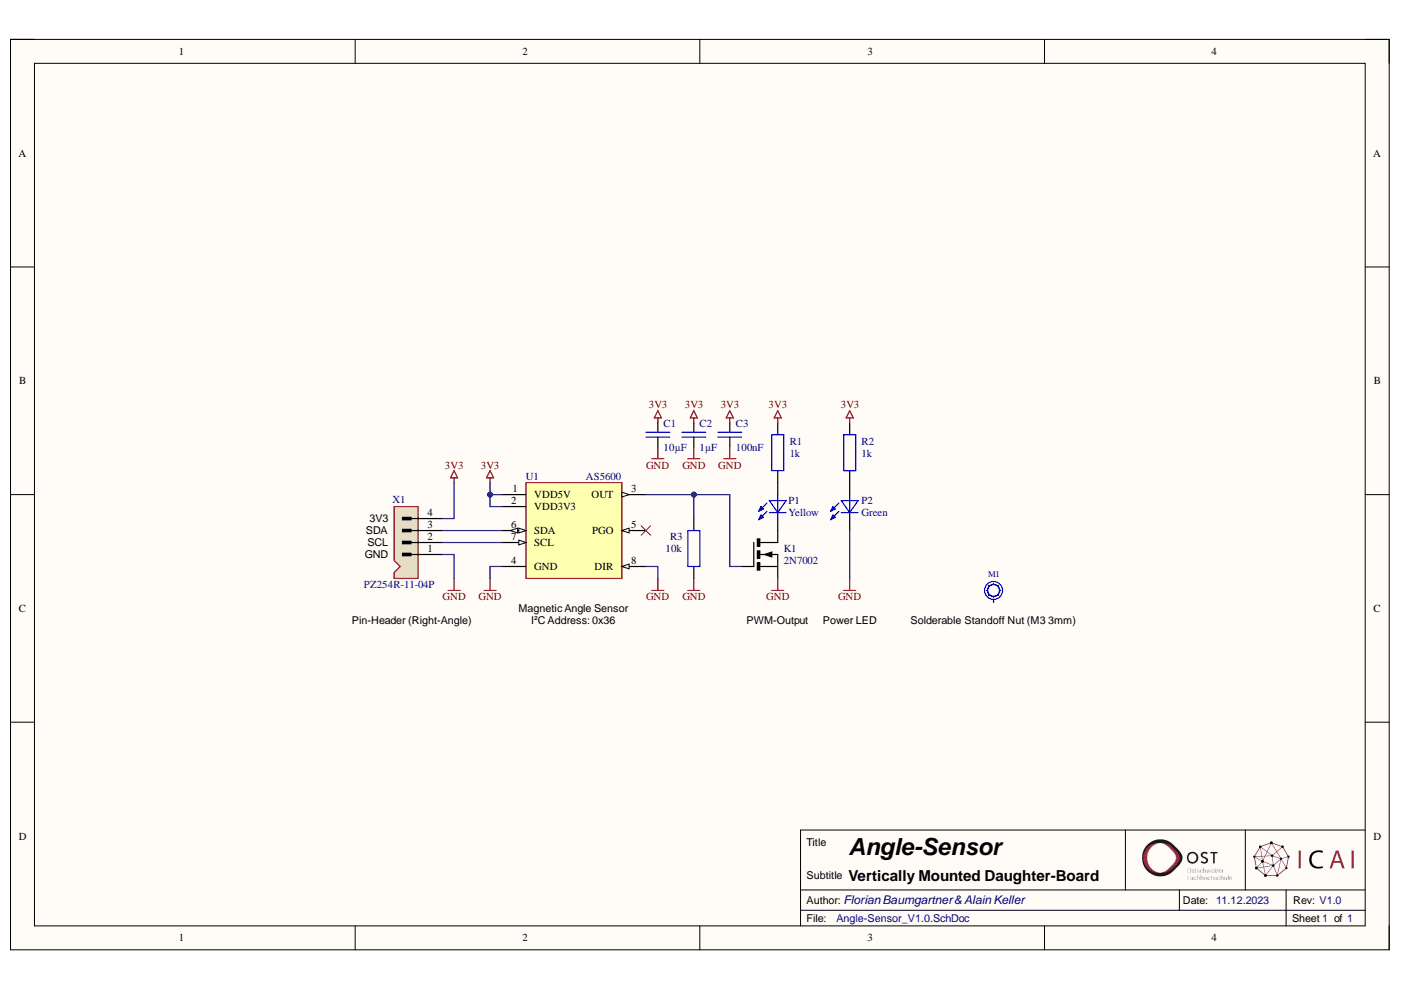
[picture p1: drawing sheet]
# Altium project Angle-Sensor.PrjPcb
1 sheet, 12 parts. Net scope: global (net labels, ports and power ports of the same name join across sheets).
Board file: Angle-Sensor_V1.0.PcbDoc

## Sheet Angle-Sensor_V1.0.SchDoc: Angle-Sensor
size A4; PageSetup: Record=PageOptions¦CenterHorizontal=True¦CenterVertical=True¦PrintScale=0.97¦XCorrection=1.00¦YCorrection=1.00¦PrintKind=0¦BorderSize=5000000¦LeftOffset=0¦BottomOffset=0¦Orientation=2¦PaperLength=1000¦PaperWidth=1000¦Scale=100¦PaperSource=7¦PrintQuality=-3¦MediaType=1¦DitherType=10¦PrintScaleMode=1¦PaperKind=A4¦PaperIndex=9; Organization: Ostschweizer Fachhochschule; Address2: Florian Baumgartner & Alain Keller; Address3: florian.baumgartner@ost.ch; DocumentNumber: 1; Revision: V1.0; SheetNumber: 1; SheetTotal: 1; Author: Florian Baumgartner & Alain Keller; Subtitle: Vertically Mounted Daughter-Board

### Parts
C1  10µF  [SMD Keramikkondensator 1206]
C2  1µF  [SMD Keramikkondensator 0603]
C3  100nF  [SMD Keramikkondensator 0603]
K1  2N7002  [SMD MOSFET SOT-23]
M1  SMTSO-M3-3ET  [SMD Solder-Nut (M3 3mm)]  (value not drawn)
P1  Yellow  [SMD LED 0603]
P2  Green  [SMD LED 0603]
R1  1k  [SMD Widerstand 0603]
R2  1k  [SMD Widerstand 0603]
R3  10k  [SMD Widerstand 0603]
U1  AS5600  [SMD IC SOIC-8]
X1  PZ254R-11-04P  [THT Pin-Header 4x1 (90°)]

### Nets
3V3: C1.2 C2.2 C3.1 R1.2 R2.2 U1.1(VDD5V) U1.2(VDD3V3) X1.4
GND: C1.1 C2.1 C3.2 K1.S P2.K R3.1 U1.4(GND) U1.8(DIR) X1.1
NetK1_D: K1.D P1.K
NetK1_G: K1.G R3.2 U1.3(OUT)
NetP1_A: P1.A R1.1
NetP2_A: P2.A R2.1
NetU1_6: U1.6(SDA) X1.3
NetU1_7: U1.7(SCL) X1.2

Not connected (* = marked no-connect by the designer): M1 1; U1 5(PGO)*

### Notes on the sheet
- (near X1) 3V3
- (near X1) SDA
- (near X1) SCL
- (near X1) GND
- Pin-Header (Right-Angle)
- (near U1) Magnetic Angle Sensor
- I²C Address: 0x36
- PWM-Output
- Power LED
- (near M1) Solderable Standoff Nut (M3 3mm)
